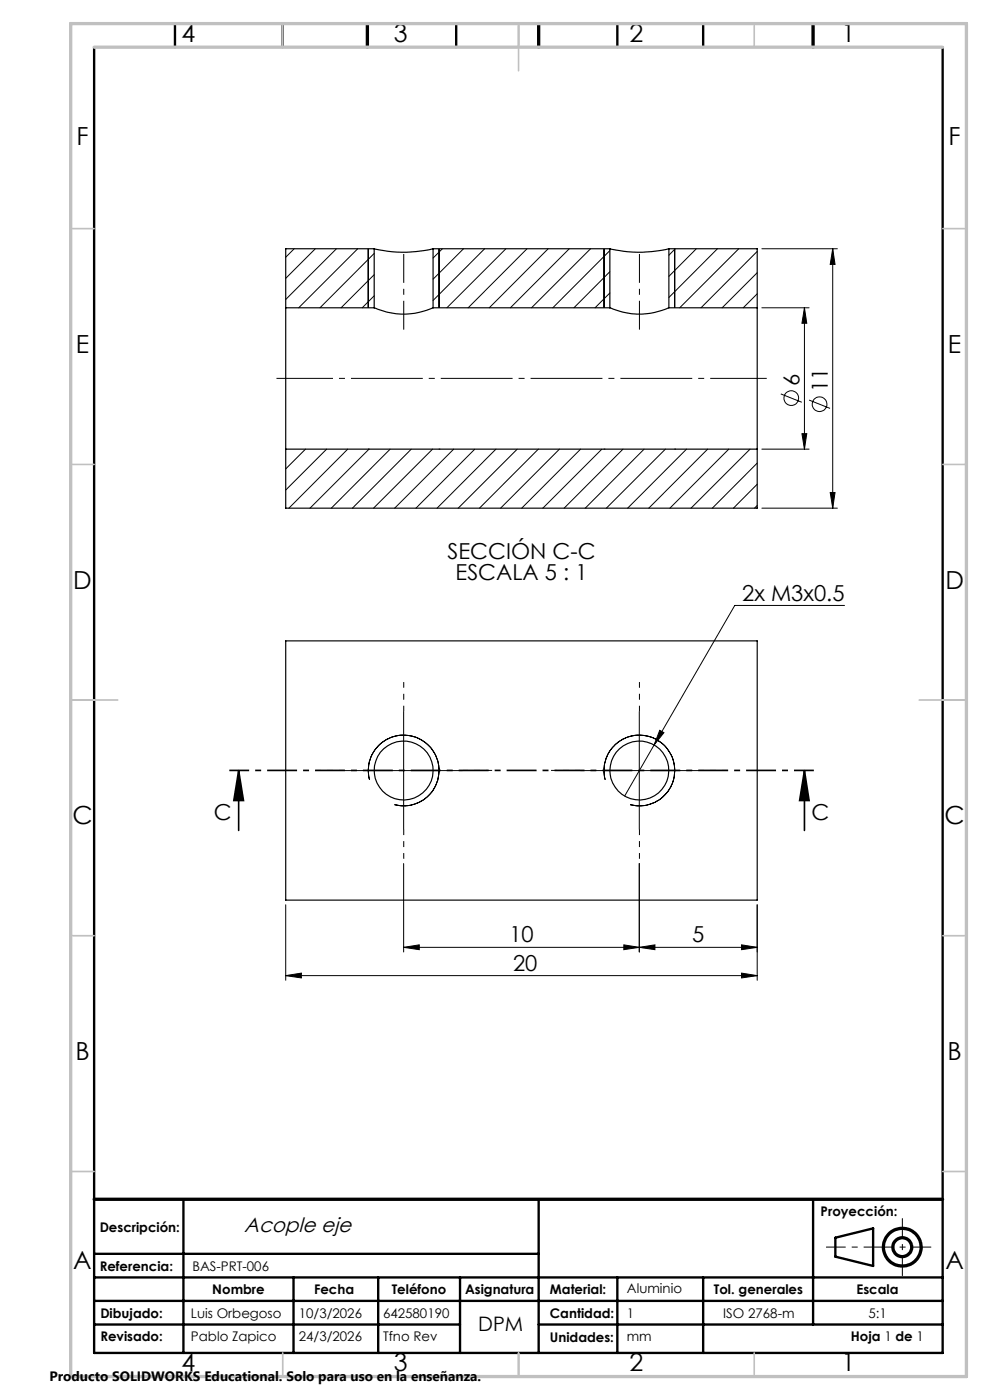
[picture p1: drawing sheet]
<svg xmlns="http://www.w3.org/2000/svg" width="210mm" height="297mm" viewBox="0 0 210 297" stroke-linecap="round" stroke-linejoin="round" font-family="sans-serif">
<g fill="none" stroke="#000" stroke-width=".25">
<path d="M79.4 52.8a26.6 26.6 0 0 0 12.5 0M79.4 52.8v12.5M79.4 52.8h-18.8v12.5M91.9 52.8v12.5M91.9 52.8h37.5M129.4 52.8a26.7 26.7 0 0 0 12.5 0M129.4 52.8v12.5M141.9 52.8v12.5M141.9 52.8h18.7v12.5M60.6 65.3v30M60.6 65.3h18.8M79.4 65.3a15.1 15.1 0 0 0 12.5 0"/>
<path d="M91.9 65.3h37.5M129.4 65.3a15.2 15.2 0 0 0 12.5 0M141.9 65.3h18.7M160.6 65.3v30M60.6 95.3h100M60.6 95.3v12.5h100v-12.5M60.6 136h100v55h-100z"/>
<circle cx="85.6" cy="163.5" r="6.2"/>
<circle cx="135.6" cy="163.5" r="6.2"/>
</g>
<g fill="none" stroke="#000" stroke-width=".21">
<path d="M62.4 52.8l-1.8 1.8M66.9 52.8l-6.3 6.3M71.4 52.8l-10.8 10.7M75.9 52.8l-12.5 12.5M78.1 52.8v12.5M79.4 53.8l-11.5 11.5M79.4 58.3l-7 7M93.1 52.8v12.5M93.8 52.8l-1.9 1.9M98.3 52.8l-6.4 6.4M102.8 52.8l-10.9 10.9M107.3 52.8l-12.5 12.5"/>
<path d="M111.8 52.8l-12.5 12.5M116.3 52.8l-12.5 12.5M120.8 52.8l-12.5 12.5M125.3 52.8l-12.6 12.5M128.1 52.8v12.5M129.4 53.2l-12.1 12.1M129.4 57.6l-7.7 7.7M143.1 52.8v12.5M143.2 52.8l-1.3 1.3M147.7 52.8l-5.8 5.8M152.2 52.8l-10.3 10.3M156.7 52.8l-12.5 12.5"/>
<path d="M160.6 53.3l-11.9 12M160.6 57.9l-7.4 7.4M161.6 52.8h16M176.6 52.8l.5 3.3h-1zM176.6 52.8v55M79.4 62.8l-2.6 2.5M129.4 62.2l-3.2 3.1M160.6 62.3l-2.9 3M161.6 65.3h10M170.6 65.3l.5 3.3h-1zM170.6 65.3v30M64.8 95.3l-4.2 4.2"/>
<path d="M69.3 95.3l-8.7 8.7M73.8 95.3l-12.5 12.5M78.1 95.3h.1M78.3 95.3l-12.5 12.5M82.8 95.3l-12.5 12.5M87.2 95.3l-12.4 12.5M91.8 95.3l-12.6 12.5M93.1 95.3h.1M96.2 95.3l-12.5 12.5M100.7 95.3l-12.5 12.5M105.2 95.3l-12.5 12.5M109.7 95.3l-12.5 12.5"/>
<path d="M114.2 95.3l-12.5 12.5M118.7 95.3l-12.5 12.5M123.2 95.3l-12.5 12.5M127.7 95.3l-12.6 12.5M128.1 95.3h.1M132.2 95.3l-12.5 12.5M136.6 95.3l-12.5 12.5M141.1 95.3l-12.5 12.5M143.1 95.3h.1M145.6 95.3l-12.5 12.5M150.1 95.3l-12.5 12.5M154.6 95.3l-12.5 12.5"/>
<path d="M159.1 95.3l-12.5 12.5M160.6 98.2l-9.5 9.6M161.6 95.3h10M165.6 83.6l4.5 1.7M170.1 92h1l-.5 3.3zM171.6 84.9l4.5 1.7M160.6 102.7l-5 5.1M160.6 107.2l-.5 .6M161.6 107.8h16M176.1 104.5h1l-.5 3.3zM179.1 128.4h-23.2l-17.2 29.6M85.6 151v25"/>
<path d="M135.6 151v25M138.7 158l-6.2 10.9M139.9 154.9l.9 .5-2.1 2.6zM73.1 163.5h25M78.4 165.4a7.5 7.5 0 0 1 6.6-9.4 7.5 7.5 0 0 1 8.1 8.1 7.5 7.5 0 0 1-9.4 6.6M123.1 163.5h25M128.4 165.4a7.5 7.5 0 0 1 6.6-9.4 7.5 7.5 0 0 1 8.1 8.1 7.5 7.5 0 0 1-9.4 6.6M60.6 191.9v16.1M85.6 183.2v18.8M135.6 183.2v18.8M160.6 191.9v16.1M60.6 207l3.3-.6v1.1z"/>
<path d="M60.6 207h100M85.6 201l3.3-.6v1.1zM85.6 201h75M132.3 200.4l3.3 .6-3.3 .5zM135.6 201l3.3-.6v1.1zM157.3 200.4l3.3 .6-3.3 .5zM157.3 206.4l3.3 .6-3.3 .5z"/>
<circle cx="167.8" cy="84.5" r="1.55"/>
<circle cx="173.8" cy="85.8" r="1.55"/>
</g>
<path d="M50.6 163.5l1 6.3h-2zM50.6 163.5v12.7M170.6 163.5l1 6.3h-2zM170.6 163.5v12.7" fill="none" stroke="#000" stroke-width=".35"/>
<g fill="none" stroke="#000" stroke-width=".7" stroke-linecap="butt">
<circle cx="191.4" cy="264.6" r="4"/>
<circle cx="191.4" cy="264.6" r="2"/>
</g>
<path d="M85.6 53.9v16M135.6 53.9v16" fill="none" stroke="#000" stroke-width=".21" stroke-dasharray="15.2 1.3 1.3 1.3" stroke-dashoffset="9.1" stroke-linecap="butt"/>
<path d="M58.6 80.3h104" fill="none" stroke="#000" stroke-width=".21" stroke-dasharray="15.2 1.3 1.3 1.3" stroke-dashoffset="3.2" stroke-linecap="butt"/>
<path d="M172.6 163.4h-124" fill="none" stroke="#000" stroke-width=".35" stroke-dasharray="6.3 1.3 1.3 1.3" stroke-dashoffset="2.1" stroke-linecap="butt"/>
<path d="M197.5 264.6h-22.3" fill="none" stroke="#000" stroke-width=".21" stroke-dasharray="6.3 1.3 1.3 1.3" stroke-dashoffset="2.2" stroke-linecap="butt"/>
<path d="M191.4 258.4v12.3" fill="none" stroke="#000" stroke-width=".21" stroke-dasharray="6.3 1.3 1.3 1.3" stroke-dashoffset="2.1" stroke-linecap="butt"/>
<path d="M85.6 150.9v-6.2M135.6 150.9v-6.2M73.1 163.4h-6.2M85.6 175.9v6.3M98.1 163.4h6.3M123.1 163.4h-6.2M135.6 175.9v6.3M148.1 163.4h6.3" fill="none" stroke="#000" stroke-width=".21" stroke-dasharray="15.2 1.3 1.3 1.3" stroke-dashoffset="14" stroke-linecap="butt"/>
<g fill="none" stroke="#000" stroke-width=".5">
<path d="M20 10v277h180v-277M37.1 5v5M60 5v5M96.8 5v5M131 5v5M149.2 5v5M38.9 254.4v32.6M114.3 254.4v32.6M172.5 254.4v26.6M20 266h94.3M20 271h180M20 276h180"/>
<path d="M62.3 271v16M80.2 271v16M97.6 271v16M131 271v16M149.2 271v16M177.2 262.6l8-2v8l-8-2zM20 281h77.6M114.3 281h85.7"/>
</g>
<path d="M77.9 5v5M114.3 5v5M172.5 5v5M20 254.4h180" fill="none" stroke="#000" stroke-width=".7"/>
<g fill="none" stroke="#c0c0c0" stroke-width=".35">
<path d="M60 5v5M110 5v10M160 5v5M15 48.5h5M200 48.5h5M15 98.5h5M200 98.5h5M15 148.5h10M195 148.5h10M15 198.5h5M200 198.5h5M15 248.5h5"/>
<path d="M200 248.5h5M60 287v5M110 287v5M160 287v5"/>
</g>
<path d="M15 5h190v287h-190zM20 10h180" fill="none" stroke="#c0c0c0" stroke-width=".7"/>
<g fill="#000">
<path d="M176.6 52.8l.5 3.3h-1zM176.1 104.5h1l-.5 3.3z"/>
<path d="M170.1 92h1l-.5 3.3zM170.6 65.3l.5 3.3h-1z"/>
<path d="M170.6 163.5l1 6.3h-2zM50.6 163.5l1 6.3h-2z"/>
<path d="M60.6 207l3.3-.6v1.1zM157.3 206.4l3.3 .6-3.3 .5zM139.9 154.9l-1.2 3.1 2.1-2.6zM85.6 201l3.3-.6v1.1zM132.3 200.4l3.3 .6-3.3 .5z"/>
<path d="M157.3 200.4l3.3 .6-3.3 .5zM135.6 201l3.3-.6v1.1z"/>
</g>
<g font-size="5.3">
<text x="38.5" y="8.9">4</text>
<text x="83.5" y="8.9">3</text>
<text x="133.5" y="8.9">2</text>
<text x="178.5" y="8.9">1</text>
<text x="16.2" y="30.7">F</text>
<text x="201.2" y="30.7">F</text>
<text x="16.1" y="74.9">E</text>
<text x="201.1" y="74.9">E</text>
<text x="15.5" y="124.9">D</text>
<text x="200.5" y="124.9">D</text>
<text x="15.4" y="174.9">C</text>
<text x="200.4" y="174.9">C</text>
<text x="16" y="224.9">B</text>
<text x="201" y="224.9">B</text>
<text x="15.5" y="269.2">A</text>
<text x="200.5" y="269.2">A</text>
<text x="38.5" y="290.9">4</text>
<text x="83.5" y="290.9">3</text>
<text x="133.5" y="290.9">2</text>
<text x="178.5" y="290.9">1</text>
</g>
<g font-size="4.7">
<text x="169.6" y="81.9" transform="rotate(-90 169.6 81.9)">6</text>
<text x="175.6" y="83.2" transform="rotate(-90 175.6 83.2)">11</text>
<text x="94.9" y="118.5">SECCIÓN C-C</text>
<text x="96.6" y="123.1">ESCALA 5 : 1</text>
<text x="157.4" y="127.4">2x M3x0.5</text>
<text x="45.4" y="173.9">C</text>
<text x="172.1" y="173.9">C</text>
<text x="108.1" y="199.9">10</text>
<text x="146.8" y="199.9">5</text>
<text x="108.8" y="205.9">20</text>
</g>
<text font-size="4.4" x="51.8" y="261.3">Acople eje</text>
<text font-size="4.2" x="101.4" y="282.3">DPM</text>
<text font-size="2.9" x="10.5" y="292.9">Producto SOLIDWORKS Educational. Solo para uso en la enseñanza.</text>
<g font-size="2.8">
<text x="21.1" y="261.3">Descripción:</text>
<text x="174.1" y="258">Proyección:</text>
<text x="21.1" y="269.7">Referencia:</text>
<text x="40.8" y="269.7">BAS-PRT-006</text>
<text x="45" y="274.5">Nombre</text>
<text x="66.6" y="274.5">Fecha</text>
<text x="83.1" y="274.5">Teléfono</text>
<text x="98.6" y="274.5">Asignatura</text>
<text x="116.7" y="274.5">Material:</text>
<text x="133" y="274.4">Aluminio</text>
<text x="151.4" y="274.5">Tol. generales</text>
<text x="181.7" y="274.5">Escala</text>
<text x="21.3" y="279.7">Dibujado:</text>
<text x="40.5" y="279.7">Luis Orbegoso</text>
<text x="63.4" y="279.7">10/3/2026</text>
<text x="81.3" y="279.7">642580190</text>
<text x="116.7" y="279.7">Cantidad:</text>
<text x="133" y="279.6">1</text>
<text x="153.4" y="279.7">ISO 2768-m</text>
<text x="184.2" y="279.7">5:1</text>
<text x="21.3" y="284.6">Revisado:</text>
<text x="40.5" y="284.6">Pablo Zapico</text>
<text x="63.4" y="284.6">24/3/2026</text>
<text x="81.3" y="284.6">Tfno Rev</text>
<text x="116.7" y="284.6">Unidades:</text>
<text x="133" y="284.5">mm</text>
<text x="180.5" y="284.5">Hoja 1 de 1</text>
</g>
</svg>
